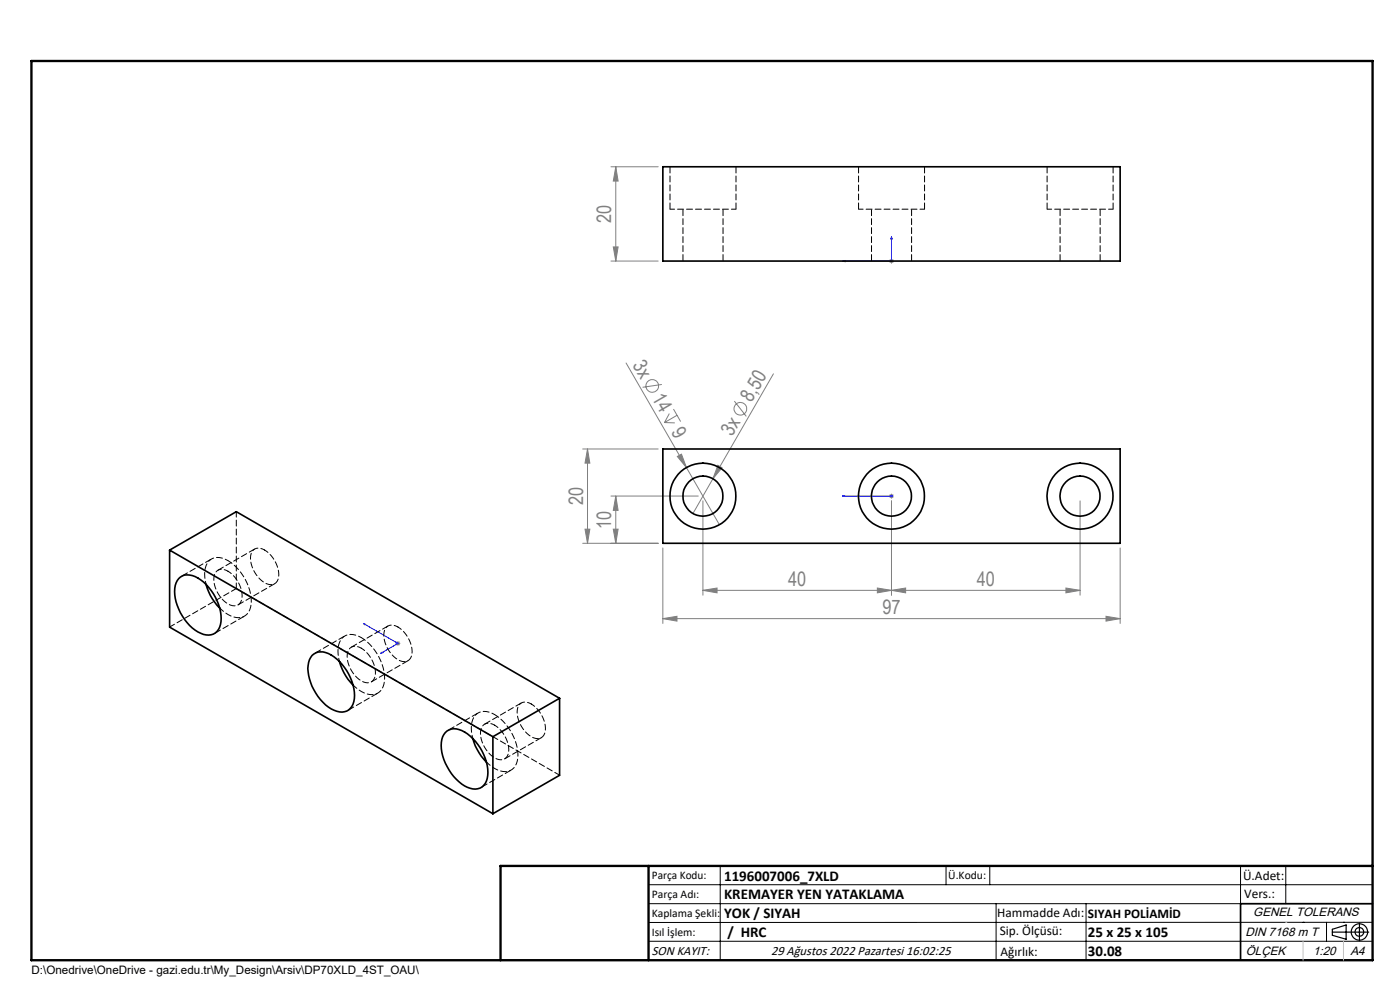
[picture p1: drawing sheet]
<svg xmlns="http://www.w3.org/2000/svg" width="297mm" height="210mm" viewBox="0 0 297 210" stroke-linecap="round" stroke-linejoin="round" font-family="sans-serif">
<g fill="none" stroke="#808080" stroke-width=".21">
<path d="M129.6 35.4h10M130.6 35.4l.5 3h-1zM130.6 35.4v20M129.6 55.4h10M130.1 52.4h1l-.5 3zM188.6 55.4h1M188.8 55l.7 .7M189.1 54.9v1M189.5 55l-.7 .7M132.8 77l19.8 34.3M164.1 79.3l-12.9 22.3M123.6 95.2h16"/>
<path d="M124.6 95.2v20M124.6 95.2l.5 3h-1zM140.4 81.6l-4.1 .6M141 89.6l2.2 .1M142 87.7l-1 1.9M142.9 86.8l1.5 2.6M143.7 88.1l-2.7 1.5M143.7 96.8l.9-.5 1 2.9zM152.3 98.7l.9 .5-2 2.4zM155.8 85.1l2.5 3.2M123.6 115.2h16M124.1 112.2h1l-.5 3z"/>
<path d="M129.6 105.2h18.5M130.1 112.2h1l-.5 3zM130.6 105.2v10M130.6 105.2l.5 3.1h-1zM140.6 116.2v16M149.1 106.2v20.1M151.2 101.6l-4.2 7.3M188.6 105.2h1M188.8 104.9l.7 .7M189.1 104.7v1.1M189.1 106.2v20.1M189.5 104.9l-.7 .7"/>
<path d="M229.1 106.2v20.1M237.6 116.2v16M83.9 136.5h1M84.1 136.1l.7 .7M84.4 136v1M84.8 136.1l-.7 .7M140.6 131.2l3-.5v1.1zM140.6 131.2h97M149.1 125.2l3-.5v1.1zM149.1 125.2h80M186.1 124.7l3 .5-3 .6zM189.1 125.2l3-.5v1.1z"/>
<path d="M226.1 124.7l3 .5-3 .6zM234.6 130.7l3 .5-3 .6z"/>
<circle cx="138.4" cy="81.9" r="1.34"/>
<circle cx="157.1" cy="86.7" r="1.34"/>
</g>
<g fill="none" stroke="#000" stroke-width=".25">
<path d="M282.6 197.7h7.8M282.6 197.1l3-.9v3l-3-.8zM288.4 195.8v3.8M106.2 203.7h185"/>
<circle cx="288.4" cy="197.7" r="1.74"/>
<circle cx="288.4" cy="197.7" r=".93"/>
</g>
<path d="M178.8 55.4l.5-.1v.2zM189.1 50.2v5.2h-10.3M189.1 50.2l.2 .5h-.3zM178.8 105.2h.5h-.5M178.8 105.2h10.3M189 105.2h.3zM189.1 105.2h.1M77.1 132.2l.4 .2-.1 .1zM77.1 132.2l7.3 4.3-3.6 2.1M80.8 138.6l.2-.2 .2 .1z" fill="none" stroke="#00f" stroke-width=".21"/>
<g fill="none" stroke="#000" stroke-width=".21">
<path d="M137.6 187.7h153.6M137.6 191.7h153.6M137.6 199.7h153.6M152.8 183.7v20M200.7 183.7v4M210 183.7v4M211.3 191.7v12M230.4 191.7v12M263.2 183.7v20M272.8 183.7v8M276.4 195.6h.1M281.4 195.6v4.1"/>
<path d="M285 195.6h.1M291.2 195.6l-153.6 .1"/>
</g>
<path d="M291.2 191.7h-28v12" fill="none" stroke="#000" stroke-width=".35"/>
<path d="M6.7 12.9h284.5v190.8h-284.5zM137.6 183.7v20M291.2 183.7h-185v20" fill="none" stroke="#000" stroke-width=".5"/>
<path d="M276.4 199.7v4M285 199.7v4" fill="none" stroke="#c0c0c0" stroke-width=".21"/>
<path d="M272.8 195.6h.1" fill="none" stroke="#c0c0c0" stroke-width=".25"/>
<g fill="#00f">
<path d="M189 105.2h.3zM178.8 105.2h.5z"/>
<path d="M80.8 138.6l.4-.1-.2-.1zM77.1 132.2l.3 .3 .1-.1zM189.1 50.2l.2 .5h-.3zM178.8 55.4l.5-.1v.2z"/>
</g>
<g fill="#808080">
<path d="M143.7 96.8l.9-.5 1 2.9z"/>
<path d="M152.3 98.7l.9 .5-2 2.4z"/>
<path d="M140.6 131.2l3-.5v1.1zM234.6 130.7l3 .5-3 .6z"/>
<path d="M189.1 125.2l3-.5v1.1zM226.1 124.7l3 .5-3 .6z"/>
<path d="M186.1 124.7l3 .5-3 .6zM149.1 125.2l3-.5v1.1z"/>
<path d="M130.6 35.4l.5 3h-1zM130.1 52.4h1l-.5 3z"/>
<path d="M124.6 95.2l.5 3h-1zM124.1 112.2h1l-.5 3zM130.6 105.2l.5 3.1h-1zM130.1 112.2h1l-.5 3z"/>
</g>
<g fill="none" stroke="#000" stroke-width=".35">
<path d="M140.6 35.4h97v20h-97zM140.6 95.2h97v20h-97zM36 116.7l68.6 39.6M36 116.7l14.1-8.2 68.6 39.6M36 116.7v16.3l68.6 39.6M37.9 122.7a3.2 3.2 0 0 1 4.1-.1 10.4 10.4 0 0 1 4.8 9.9 2.73 2.73 0 0 1-4.2 1.8 10.3 10.3 0 0 1-5.4-10.1zM43.7 124a10.8 10.8 0 0 0 2.9 5M66.2 139.1a3.2 3.2 0 0 1 4.1-.1 10.4 10.4 0 0 1 4.8 9.8 2.73 2.73 0 0 1-4.2 1.9 10.5 10.5 0 0 1-5.5-9.6 3.7 3.7 0 0 1 .8-2zM72 140.3a11.6 11.6 0 0 0 2.9 5M94.5 155.4a3.1 3.1 0 0 1 4.1-.1 10.4 10.4 0 0 1 4.8 9.8 2.75 2.75 0 0 1-4.3 1.9 10.7 10.7 0 0 1-5.5-9.5 3.4 3.4 0 0 1 .9-2.1zM100.3 156.6a12.2 12.2 0 0 0 2.9 5.1M104.6 156.3v16.3"/>
<path d="M118.7 148.1l-14.1 8.2M118.7 148.1v16.4l-14.1 8.1"/>
<circle cx="149.1" cy="105.2" r="7"/>
<circle cx="149.1" cy="105.2" r="4.2"/>
<circle cx="189.1" cy="105.2" r="7"/>
<circle cx="189.1" cy="105.2" r="4.2"/>
<circle cx="229.1" cy="105.2" r="4.2"/>
<circle cx="229.1" cy="105.2" r="7"/>
</g>
<path d="M48.4 118.9a3.1 3.1 0 0 0-4.4 .5 5.7 5.7 0 0 0-.3 4.5M76.6 135.2a3.1 3.1 0 0 0-4.3 .6 5.7 5.7 0 0 0-.3 4.5M104.9 151.6a3.1 3.1 0 0 0-4.4 .5 5.7 5.7 0 0 0-.2 4.5" fill="none" stroke="#000" stroke-width=".21" stroke-dasharray="1.3 .6" stroke-dashoffset=".6"/>
<path d="M46.6 129a5 5 0 0 0 5 1.8 3.7 3.7 0 0 0 1.7-4 11.1 11.1 0 0 0-4.9-7.9M74.9 145.3a5 5 0 0 0 5 1.8 3.7 3.7 0 0 0 1.7-4 11.1 11.1 0 0 0-5-7.9M103.2 161.7a5 5 0 0 0 5 1.8 3.7 3.7 0 0 0 1.6-4.1 11.1 11.1 0 0 0-4.9-7.8" fill="none" stroke="#000" stroke-width=".21" stroke-dasharray="1.3 .6" stroke-dashoffset=".2"/>
<path d="M56.1 116.7a1.83 1.83 0 0 0-2.1-.2 1.83 1.83 0 0 0-.9 1.9 6.2 6.2 0 0 0 4 5.6 1.77 1.77 0 0 0 2-2.1 6.6 6.6 0 0 0-3-5.2M48.4 121.2a1.83 1.83 0 0 0-2.2-.2 1.83 1.83 0 0 0-.8 1.9 6.2 6.2 0 0 0 3.9 5.6 1.77 1.77 0 0 0 2.1-2.1 6.6 6.6 0 0 0-3-5.2M76.6 137.5a1.83 1.83 0 0 0-2.1-.2 1.83 1.83 0 0 0-.9 1.9 6.2 6.2 0 0 0 4 5.6 1.77 1.77 0 0 0 2.1-2.1 6.6 6.6 0 0 0-3.1-5.2M84.4 133a1.83 1.83 0 0 0-2.1-.2 1.83 1.83 0 0 0-.9 1.9 6.2 6.2 0 0 0 4 5.6 1.77 1.77 0 0 0 2-2.1 6.6 6.6 0 0 0-3-5.2M104.9 153.8a1.83 1.83 0 0 0-2.1-.2 1.83 1.83 0 0 0-.9 2 6.2 6.2 0 0 0 4 5.5 1.77 1.77 0 0 0 2-2.1 6.6 6.6 0 0 0-3-5.2M112.7 149.3a1.83 1.83 0 0 0-2.1-.2 1.83 1.83 0 0 0-.9 2 6.2 6.2 0 0 0 3.9 5.5 1.77 1.77 0 0 0 2.1-2.1 6.6 6.6 0 0 0-3-5.2" fill="none" stroke="#000" stroke-width=".21" stroke-dasharray="1.3 .6" stroke-dashoffset=".4"/>
<path d="M50.1 108.5v16.3M36 133l14.1-8.2M50.1 124.8l68.6 39.6" fill="none" stroke="#000" stroke-width=".21" stroke-dasharray="1.3 .6" stroke-dashoffset=".1"/>
<path d="M44.9 118.6l-6.4 3.6M45.5 134.4l6.4-3.7M73.1 134.9l-6.3 3.7M73.8 150.7l6.3-3.7M101.4 151.2l-6.3 3.7M102.1 167l6.3-3.6" fill="none" stroke="#000" stroke-width=".21" stroke-dasharray="1.3 .6" stroke-dashoffset="-.2"/>
<path d="M54 116.5l-7.8 4.5M50.5 128.3l7.8-4.5M82.3 132.8l-7.8 4.5M78.8 144.6l7.8-4.4M110.6 149.1l-7.8 4.5M107.1 161l7.7-4.5" fill="none" stroke="#000" stroke-width=".21" stroke-dasharray="1.3 .6"/>
<path d="M142.1 44.4h14M182.1 44.4h14M222.1 44.4h14" fill="none" stroke="#000" stroke-width=".21" stroke-dasharray="1.3 .6" stroke-dashoffset=".3"/>
<path d="M142.1 35.4v9M182.1 35.4v9M222.1 35.4v9M144.9 44.4v11M153.4 55.4v-11M156.1 44.4v-9M184.9 44.4v11M193.4 55.4v-11M196.1 44.4v-9M224.9 44.4v11M233.4 55.4v-11M236.1 44.4v-9" fill="none" stroke="#000" stroke-width=".21" stroke-dasharray="1.3 .6" stroke-dashoffset="-.1"/>
<g font-size="4.2" fill="#808080">
<text x="129.7" y="47.3" transform="rotate(-90 129.7 47.3)">20</text>
<text x="134.1" y="77.4" transform="rotate(60 134.1 77.4)">3x</text>
<text x="138.2" y="84.5" transform="rotate(60 138.2 84.5)">14</text>
<text x="159.4" y="85.5" transform="rotate(-60 159.4 85.5)">8,50</text>
<text x="142.3" y="91.6" transform="rotate(60 142.3 91.6)">9</text>
<text x="155.3" y="92.6" transform="rotate(-60 155.3 92.6)">3x</text>
<text x="123.7" y="107.2" transform="rotate(-90 123.7 107.2)">20</text>
<text x="129.7" y="112.2" transform="rotate(-90 129.7 112.2)">10</text>
<text x="167.2" y="124.3">40</text>
<text x="207.2" y="124.3">40</text>
<text x="187.2" y="130.3">97</text>
</g>
<g font-size="3.2">
<text x="153.6" y="190.8">KREMAYER YEN YATAKLAMA</text>
<text x="153.6" y="186.8">1196007006_7XLD</text>
<text x="153.6" y="194.8">YOK / SIYAH</text>
<text x="154.3" y="198.8">/ HRC</text>
<text x="230.8" y="198.7">25 x 25 x 105</text>
<text x="230.8" y="202.8">30.08</text>
</g>
<g font-size="2.8">
<text x="263.7" y="186.7">Ü.Adet:</text>
<text x="263.9" y="190.5">Vers.:</text>
<text x="211.5" y="194.5">Hammadde Adı:</text>
<text x="230.8" y="194.7">SIYAH POLİAMİD</text>
<text x="138.3" y="202.6">SON KAYIT:</text>
<text x="163.6" y="202.6">29 Ağustos 2022 Pazartesi 16:02:25</text>
<text x="212.1" y="198.4">Sip. Ölçüsü:</text>
<text x="212.2" y="202.7">Ağırlık:</text>
</g>
<g font-size="2.6">
<text x="265.9" y="194.4">GENEL TOLERANS</text>
<text x="264.2" y="198.5">DIN 7168 m T</text>
<text x="264.3" y="202.6">ÖLÇEK</text>
<text x="278.5" y="202.6">1:20</text>
<text x="286.5" y="202.6">A4</text>
</g>
<g font-size="2.5">
<text x="138.3" y="186.4">Parça Kodu:</text>
<text x="138.3" y="190.5">Parça Adı:</text>
<text x="201.2" y="186.5">Ü.Kodu:</text>
<text x="138.3" y="194.5">Kaplama Şekli:</text>
<text x="138.3" y="198.6">Isıl İşlem:</text>
<text x="6.7" y="206.7">D:\Onedrive\OneDrive - gazi.edu.tr\My_Design\Arsiv\DP70XLD_4ST_OAU\</text>
</g>
</svg>
